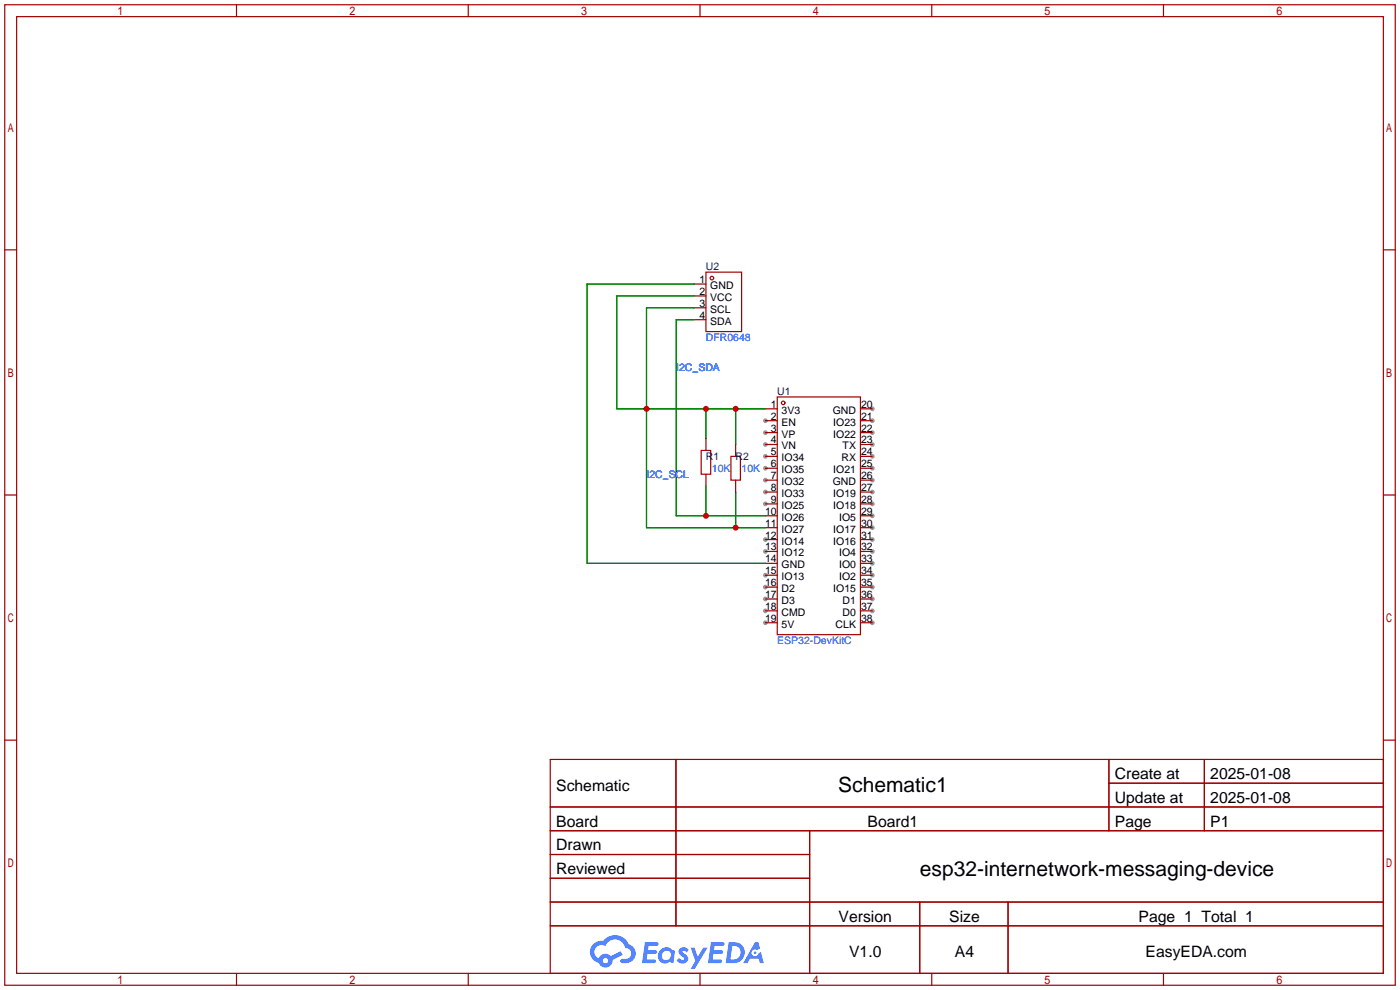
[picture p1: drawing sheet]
<svg xmlns="http://www.w3.org/2000/svg" width="299mm" height="212mm" viewBox="0 0 299 212" stroke-linecap="round" stroke-linejoin="round" font-family="sans-serif">
<g fill="#999">
<circle cx="163.6" cy="89.9" r=".51"/>
<circle cx="163.6" cy="92.5" r=".51"/>
<circle cx="163.6" cy="95" r=".51"/>
<circle cx="163.6" cy="97.5" r=".51"/>
<circle cx="163.6" cy="100.1" r=".51"/>
<circle cx="163.6" cy="102.6" r=".51"/>
<circle cx="163.6" cy="105.2" r=".51"/>
<circle cx="163.6" cy="107.7" r=".51"/>
<circle cx="163.6" cy="115.3" r=".51"/>
<circle cx="163.6" cy="117.9" r=".51"/>
<circle cx="163.6" cy="122.9" r=".51"/>
<circle cx="163.6" cy="125.5" r=".51"/>
<circle cx="163.6" cy="128" r=".51"/>
<circle cx="163.6" cy="130.6" r=".51"/>
<circle cx="163.6" cy="133.1" r=".51"/>
<circle cx="186.4" cy="87.4" r=".51"/>
<circle cx="186.4" cy="89.9" r=".51"/>
<circle cx="186.4" cy="92.5" r=".51"/>
<circle cx="186.4" cy="95" r=".51"/>
<circle cx="186.4" cy="97.5" r=".51"/>
<circle cx="186.4" cy="100.1" r=".51"/>
<circle cx="186.4" cy="102.6" r=".51"/>
<circle cx="186.4" cy="105.2" r=".51"/>
<circle cx="186.4" cy="107.7" r=".51"/>
<circle cx="186.4" cy="110.2" r=".51"/>
<circle cx="186.4" cy="112.8" r=".51"/>
<circle cx="186.4" cy="115.3" r=".51"/>
<circle cx="186.4" cy="117.9" r=".51"/>
<circle cx="186.4" cy="120.4" r=".51"/>
<circle cx="186.4" cy="122.9" r=".51"/>
<circle cx="186.4" cy="125.5" r=".51"/>
<circle cx="186.4" cy="128" r=".51"/>
<circle cx="186.4" cy="130.6" r=".51"/>
<circle cx="186.4" cy="133.1" r=".51"/>
</g>
<g fill="none" stroke="#a10000" stroke-width=".25">
<path d="M1 1h297.2v209.6h-297.2zM3.6 3.6h292.1v204.4h-292.1zM50.5 1v2.6M100.1 1v2.6M149.6 1v2.6M199.1 1v2.6M248.7 1v2.6M1 53.4h2.6M295.7 53.4h2.5M1 105.8h2.6M295.7 105.8h2.5M1 158.2h2.6"/>
<path d="M295.7 158.2h2.5M117.6 162.3h178.1v45.7h-178.1zM117.6 172.5h178.1M117.6 177.5h178.1M144.5 162.3v35.6M173 177.5v30.5M237 162.3v15.2M237 167.4h58.7M257.4 162.3v15.2M117.6 182.6h55.4M117.6 192.8h178.1M117.6 187.7h55.4"/>
<path d="M117.6 197.9h178.1M196.6 192.8v15.2M215.4 192.8v15.2M50.5 208v2.6M100.1 208v2.6M149.6 208v2.6M199.1 208v2.6M248.7 208v2.6"/>
</g>
<g fill="#5487ff">
<path d="M145.3 202.7a1.3 1.3 0 0 1 1.9 .3l-.4 .6a.54 .54 0 0 0-.9-.2l.1 .2a1.34 1.34 0 0 1 .9 1.8 1.47 1.47 0 0 1-2.3-.1l.5-.6 .8 .5a.31 .31 0 0 0 .4-.3 .31 .31 0 0 0-.3-.4 1.12 1.12 0 0 1-.7-1.8z"/>
<path d="M147.6 202.5h.9l.6 2 1.2-2h.9l-2.7 4.6h-.9l1-1.7z"/>
<path d="M137.8 201.4h1.7a1.31 1.31 0 0 1 1.2 .2 .4 .4 0 0 1-.3 .5l-1.8 .1-.1 .9h1.6a.4 .4 0 0 1 .4 .4 .4 .4 0 0 1-.5 .4h-1.6l-.2 1.2h1.4a.46 .46 0 0 1 .5 0 .46 .46 0 0 1 .1 .5l-.4 .2h-2.6z"/>
<path d="M151.9 201.4h1.7a1.32 1.32 0 0 1 1.2 .2 .39 .39 0 0 1-.3 .5l-1.8 .1-.1 .9h1.6a.4 .4 0 0 1 .4 .4 .4 .4 0 0 1-.4 .4h-1.7l-.2 1.2h1.4a.46 .46 0 0 1 .5 0 .46 .46 0 0 1 .1 .5l-.4 .2h-2.6z"/>
<path d="M161.3 201.4h.8l.3 1.3-.6 .4a.75 .75 0 0 0-1.1 .3 .75 .75 0 0 0 .5 1 .75 .75 0 0 0 .9-.7l.5-.2 .6 2.3h-.8l-.3-.9h-1.8l-.5 .9h-1z"/>
<path d="M155.7 201.4l-.6 4.4h1.5a2.27 2.27 0 0 0 2.6-2.2 2.27 2.27 0 0 0-2.7-2.2zM156.5 202.1a1.5 1.5 0 0 1 1.8 1.6 1.5 1.5 0 0 1-1.9 1.4h-.3z"/>
<path d="M141.2 203a1.6 1.6 0 0 0-.3 2.3 1.6 1.6 0 0 0 2.3 .2l.7 .3 .3-2.4-.1-.3-.5-.1a1.58 1.58 0 0 0-2.4 0zM141.8 203.5a.98 .98 0 0 1 1.6 .4 .98 .98 0 0 1-1.1 1.3 .94 .94 0 0 1-.9-.7 .94 .94 0 0 1 .4-1z"/>
<path d="M126.8 201.8a2.37 2.37 0 0 0 1.1 4 1.54 1.54 0 0 0 1.8 1 1.54 1.54 0 0 0 1.2-1.6l2.2-1.1-.5-.8-2 1a1.57 1.57 0 0 0-2.7 .5 1.5 1.5 0 0 1-.7-2.1 1.5 1.5 0 0 1 2.2-.5 2.23 2.23 0 0 1 2.3-1.4 2.23 2.23 0 0 1 2 1.8 1.16 1.16 0 0 1 1.2 1.1 1.16 1.16 0 0 1-1.1 1.2h-.7a.47 .47 0 0 0-.5 .4 .47 .47 0 0 0 .4 .5 2.17 2.17 0 0 0 2.5-.9 2.17 2.17 0 0 0-.3-2.7l-.8-.4a3.2 3.2 0 0 0-5.5-.7l-1.1 .1zM128.8 205.3a.6 .6 0 0 1 1.2 0 .6 .6 0 0 1-1.2 0z"/>
<circle cx="161.4" cy="203.6" r=".28"/>
</g>
<g fill="none" stroke="#a10000" stroke-width=".25">
<path d="M150.9 58.2h7.6v12.7h-7.6zM149.9 96.3h2v5h-2zM156.2 97.5h2v5.1h-2zM166.1 84.8h17.8v50.8h-17.8z"/>
<circle cx="152.1" cy="59.4" r=".38"/>
<circle cx="167.4" cy="86.1" r=".38"/>
</g>
<g fill="none" stroke="#870000" stroke-width=".25">
<path d="M148.3 60.7h2.6M148.3 63.2h2.6M148.3 65.8h2.6M148.3 68.3h2.6M150.9 93.7v2.6M157.2 95v2.5M163.6 87.4h2.5M163.6 89.9h2.5M163.6 92.5h2.5M163.6 95h2.5M163.6 97.5h2.5M183.9 87.4h2.5"/>
<path d="M183.9 89.9h2.5M183.9 92.5h2.5M183.9 95h2.5M183.9 97.5h2.5M150.9 101.3v2.6M157.2 102.6v2.6M163.6 100.1h2.5M163.6 102.6h2.5M163.6 105.2h2.5M163.6 107.7h2.5M163.6 110.2h2.5M163.6 112.8h2.5"/>
<path d="M163.6 115.3h2.5M163.6 117.9h2.5M183.9 100.1h2.5M183.9 102.6h2.5M183.9 105.2h2.5M183.9 107.7h2.5M183.9 110.2h2.5M183.9 112.8h2.5M183.9 115.3h2.5M183.9 117.9h2.5M163.6 120.4h2.5M163.6 122.9h2.5"/>
<path d="M163.6 125.5h2.5M163.6 128h2.5M163.6 130.6h2.5M163.6 133.1h2.5M183.9 120.4h2.5M183.9 122.9h2.5M183.9 125.5h2.5M183.9 128h2.5M183.9 130.6h2.5M183.9 133.1h2.5"/>
</g>
<path d="M148.3 60.7h-22.8v59.7h38.1M148.3 68.3h-3.8v41.9h19.1M148.3 63.2h-16.5v24.2h31.8M148.3 65.8h-10.1v47h25.4M150.9 87.4v6.3M157.2 87.4v7.6M150.9 103.9v6.3M157.2 105.2v7.6" fill="none" stroke="#008700" stroke-width=".25"/>
<g fill="#c00">
<circle cx="150.9" cy="110.2" r=".63"/>
<circle cx="138.2" cy="87.4" r=".63"/>
<circle cx="150.9" cy="87.4" r=".63"/>
<circle cx="157.2" cy="87.4" r=".63"/>
<circle cx="157.2" cy="112.8" r=".63"/>
</g>
<g font-size="4.5">
<text x="179.2" y="169.4">Schematic1</text>
<text x="196.6" y="187.1">esp32-internetwork-messaging-device</text>
</g>
<g font-size="3.4">
<text x="238.3" y="166.5">Create at</text>
<text x="258.7" y="166.5">2025-01-08</text>
<text x="118.9" y="169">Schematic</text>
<text x="238.3" y="171.6">Update at</text>
<text x="258.7" y="171.6">2025-01-08</text>
<text x="118.9" y="176.6">Board</text>
<text x="185.4" y="176.6">Board1</text>
<text x="238.3" y="176.6">Page</text>
<text x="258.7" y="176.6">P1</text>
<text x="118.9" y="181.7">Drawn</text>
<text x="118.9" y="186.8">Reviewed</text>
<text x="179.2" y="197">Version</text>
<text x="202.9" y="197">Size</text>
<text x="243.3" y="197">Page 1 Total 1</text>
<text x="181.5" y="204.6">V1.0</text>
<text x="204.1" y="204.6">A4</text>
<text x="244.8" y="204.6">EasyEDA.com</text>
</g>
<g font-size="2.2" fill="#000080">
<text x="150.9" y="57.7">U2</text>
<text x="166.1" y="84.4">U1</text>
<text x="150.9" y="98.4">R1</text>
<text x="157.2" y="98.4">R2</text>
</g>
<g font-size="2.2">
<text x="149.5" y="60.5">1</text>
<text x="149.5" y="63">2</text>
<text x="149.5" y="65.6">3</text>
<text x="151.8" y="61.8">GND</text>
<text x="151.8" y="64.3">VCC</text>
<text x="149.5" y="68.1">4</text>
<text x="151.8" y="66.8">SCL</text>
<text x="151.8" y="69.4">SDA</text>
<text x="164.7" y="87.2">1</text>
<text x="164.7" y="89.7">2</text>
<text x="167.1" y="88.4">3V3</text>
<text x="178" y="88.4">GND</text>
<text x="184" y="87.2">20</text>
<text x="184" y="89.7">21</text>
<text x="164.7" y="92.2">3</text>
<text x="164.7" y="94.8">4</text>
<text x="167.1" y="91">EN</text>
<text x="167.1" y="93.5">VP</text>
<text x="178.1" y="91">IO23</text>
<text x="178.1" y="93.5">IO22</text>
<text x="184" y="92.2">22</text>
<text x="184" y="94.8">23</text>
<text x="164.7" y="97.3">5</text>
<text x="164.7" y="99.9">6</text>
<text x="167.1" y="96.1">VN</text>
<text x="167.1" y="98.6">IO34</text>
<text x="167.1" y="101.1">IO35</text>
<text x="178.1" y="101.1">IO21</text>
<text x="179.8" y="98.6">RX</text>
<text x="180.1" y="96.1">TX</text>
<text x="184" y="97.3">24</text>
<text x="184" y="99.9">25</text>
<text x="164.7" y="102.4">7</text>
<text x="164.7" y="104.9">8</text>
<text x="164.7" y="107.5">9</text>
<text x="167.1" y="103.7">IO32</text>
<text x="167.1" y="106.2">IO33</text>
<text x="178" y="103.7">GND</text>
<text x="178.1" y="106.2">IO19</text>
<text x="184" y="102.4">26</text>
<text x="184" y="104.9">27</text>
<text x="184" y="107.5">28</text>
<text x="163.5" y="110">10</text>
<text x="163.5" y="112.6">11</text>
<text x="167.1" y="108.8">IO25</text>
<text x="167.1" y="111.3">IO26</text>
<text x="167.1" y="113.8">IO27</text>
<text x="178.1" y="108.8">IO18</text>
<text x="178.1" y="113.8">IO17</text>
<text x="179.3" y="111.3">IO5</text>
<text x="184" y="110">29</text>
<text x="184" y="112.6">30</text>
<text x="163.5" y="115.1">12</text>
<text x="163.5" y="117.6">13</text>
<text x="167.1" y="116.4">IO14</text>
<text x="167.1" y="118.9">IO12</text>
<text x="178.1" y="116.4">IO16</text>
<text x="179.3" y="118.9">IO4</text>
<text x="184" y="115.1">31</text>
<text x="184" y="117.6">32</text>
<text x="163.5" y="120.2">14</text>
<text x="163.5" y="122.7">15</text>
<text x="163.5" y="125.3">16</text>
<text x="167.1" y="121.5">GND</text>
<text x="167.1" y="124">IO13</text>
<text x="179.3" y="121.5">IO0</text>
<text x="179.3" y="124">IO2</text>
<text x="184" y="120.2">33</text>
<text x="184" y="122.7">34</text>
<text x="184" y="125.3">35</text>
<text x="163.5" y="127.8">17</text>
<text x="163.5" y="130.3">18</text>
<text x="167.1" y="126.5">D2</text>
<text x="167.1" y="129.1">D3</text>
<text x="167.1" y="131.6">CMD</text>
<text x="178.1" y="126.5">IO15</text>
<text x="180.1" y="129.1">D1</text>
<text x="180.1" y="131.6">D0</text>
<text x="184" y="127.8">36</text>
<text x="184" y="130.3">37</text>
<text x="163.5" y="132.9">19</text>
<text x="167.1" y="134.2">5V</text>
<text x="178.6" y="134.2">CLK</text>
<text x="184" y="132.9">38</text>
</g>
<g font-size="2.2" fill="#00f">
<text x="150.9" y="73">DFR0648</text>
<text x="144.5" y="79.3">I2C_SDA</text>
<text x="152.1" y="100.9">10K</text>
<text x="158.5" y="100.9">10K</text>
<text x="138.2" y="102.2">I2C_SCL</text>
<text x="166.1" y="137.7">ESP32-DevKitC</text>
</g>
</svg>
